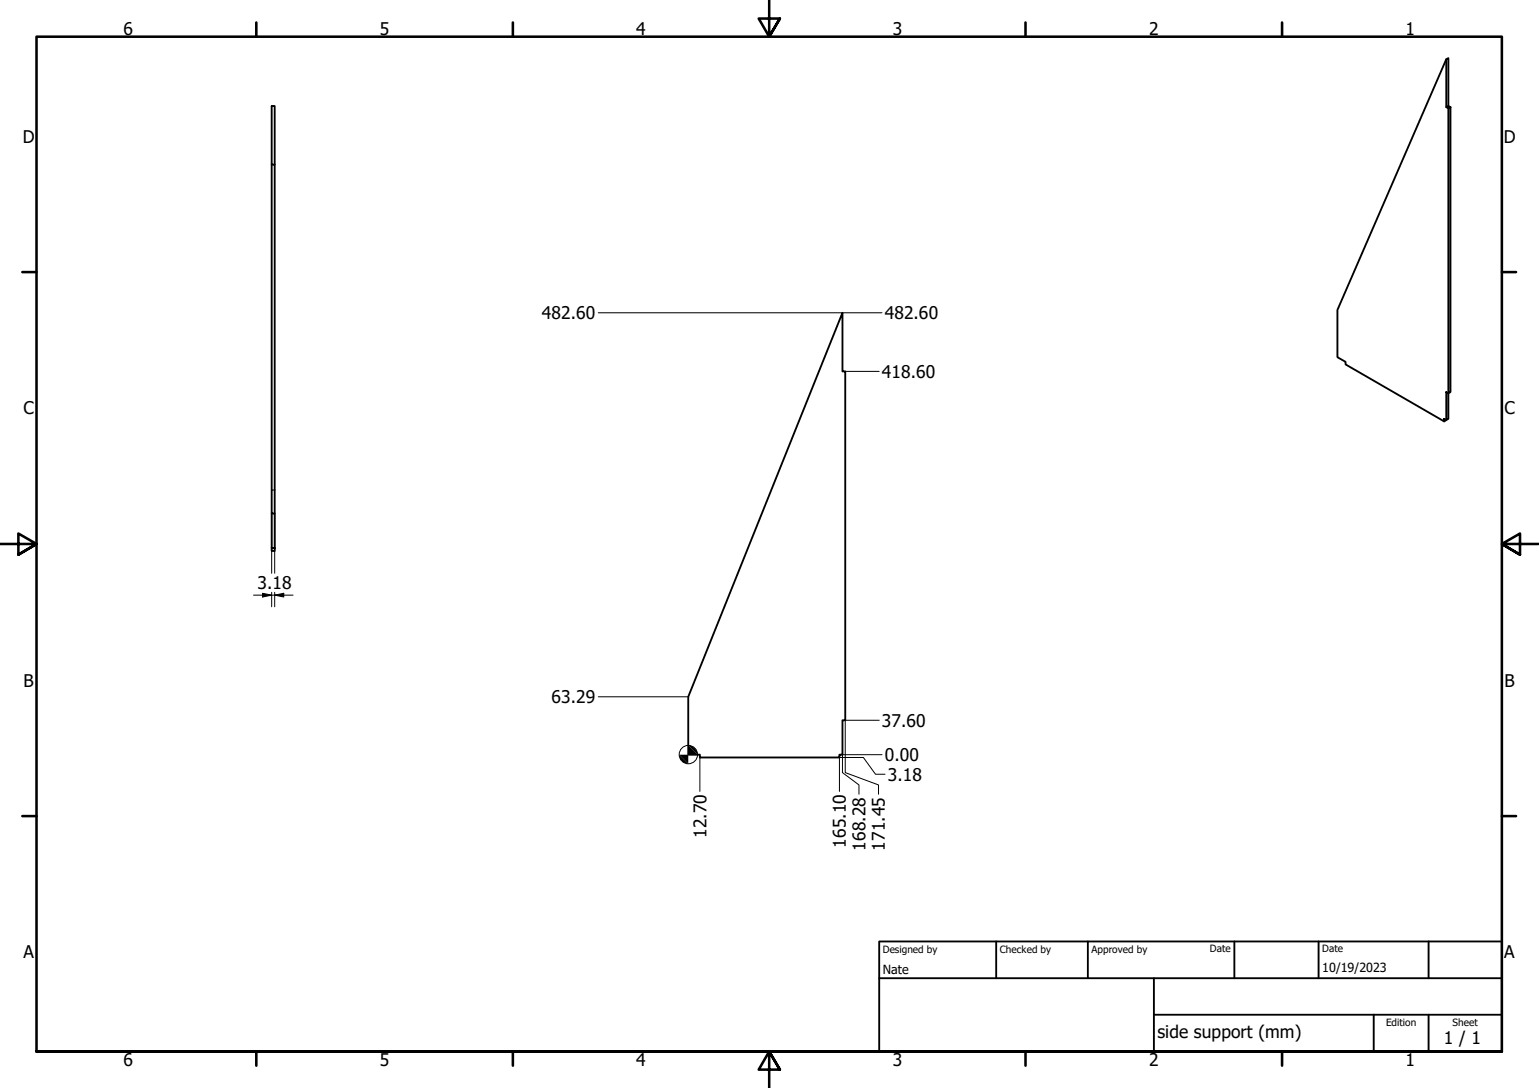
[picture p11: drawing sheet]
<svg xmlns="http://www.w3.org/2000/svg" width="420mm" height="297mm" viewBox="0 0 420 297" stroke-linecap="round" stroke-linejoin="round" font-family="sans-serif">
<!-- layer: Visible (ISO) -->
<path d="M394.8 16.2v13.1l.6-.4 .6 .4M394.8 29.3l.6 .3M395.4 29.6l.6-.3v77.7l-.6 .4zM395.4 28.9v-13l-.6 .3-29.7 68.4v12.9l2.2 1.3v.7l27 15.5M74.2 44.9v95.3h.8v9.4M75 44.9v-16h-.8v16h.8v95.3M230 85.4v16h.8v95.2h-.8v9.4h-.8v.8h-38.1v-.8h-3.2v-15.8zM394.3 114.3l.5 .4-.5 .3zM394.8 107l.6 .4v6.9l-.6 .4zM74.2 149.6h.8v.8h-.8zM74.2 140.2v9.4" fill="none" stroke="#000" stroke-width=".51"/>
<!-- layer: Hidden (ISO) -->
<path d="M74.2 133.8h.2M74.7 133.8h.3" fill="none" stroke="#000" stroke-width=".38"/>
<!-- layer: Border (ISO) -->
<g fill="none" stroke="#000" stroke-width=".7">
<path d="M70 6.1v3.9M140 6.1v3.9M210 0v10l-2.9-4.9h5.8l-2.9 4.9 2.9-4.9M280 6.1v3.9M350 6.1v3.9M6.1 74.3h3.9M410 74.3h3.9M0 148.5h10l-5-2.8v5.7l5-2.9-5 2.9M420 148.5h-10l5-2.8v5.7l-5-2.9 5 2.9M6.1 222.8h3.9M410 222.8h3.9M10 287.1v-277.1h400v277.1h-400h400"/>
<path d="M70 287.1v3.8M140 287.1v3.8M212.9 292l-2.9-4.9 2.9 4.9h-5.8l2.9-4.9v9.9M280 287.1v3.8M350 287.1v3.8"/>
</g>
<!-- layer: Title (ISO) -->
<path d="M240 257h170v30.1h-170zM272 257v10.1M297 257v10.1M337 257v10.1M360 257v10.1M390 257v10.1M240 267.1h170M315 277h95M315 267.1v20M375 277v10.1M390 277v10.1" fill="none" stroke="#000" stroke-width=".51"/>
<!-- layer: Dimension (ISO) -->
<g fill="none" stroke="#000" stroke-width=".27">
<path d="M163.3 85.4h77.5M230.8 101.4h9.2M74.2 140.2v16.3M75 140.2v16.3M69.2 162.5h10.8M71.7 162l2.5 .5-2.5 .5zM74.2 161.7v4M75 162.5l2.5-.5v1zM75 161.7v4M163.3 190.2h24.6M240 196.6h-9.2v14.3l9 3.4v2.5M191.1 206.8v9.3"/>
<path d="M240.8 206h-10.8v4.9l4.5 3.4v2.5M241.6 211.4h-2.6l-3.3-4.6h-6.5v9.3"/>
<circle cx="187.9" cy="206" r="2.51"/>
</g>
<g fill="#000">
<path d="M71.7 162l2.5 .5-2.5 .5z" fill-rule="evenodd"/>
<path d="M75 162.5l2.5-.5v1z" fill-rule="evenodd"/>
<path d="M185.4 206l2.5 2.5a2.49 2.49 0 0 1-2.5-2.5z" fill-rule="evenodd"/>
<path d="M187.9 203.5l2.5 2.5h-5l2.5 2.5z" fill-rule="evenodd"/>
<path d="M187.9 203.5a2.6 2.6 0 0 1 2.5 2.5z" fill-rule="evenodd"/>
</g>
<g font-size="4.8">
<text x="33.7" y="9.6">6</text>
<text x="103.7" y="9.6">5</text>
<text x="173.7" y="9.6">4</text>
<text x="243.7" y="9.6">3</text>
<text x="313.7" y="9.6">2</text>
<text x="383.7" y="9.6">1</text>
<text x="6.2" y="38.9">D</text>
<text x="410.5" y="38.9">D</text>
<text x="148" y="87.1">482.60</text>
<text x="241.6" y="87.1">482.60</text>
<text x="240.8" y="103.1">418.60</text>
<text x="6.4" y="113.1">C</text>
<text x="410.7" y="113.1">C</text>
<text x="70.3" y="160.9">3.18</text>
<text x="6.4" y="187.4">B</text>
<text x="150.6" y="191.9">63.29</text>
<text x="410.7" y="187.4">B</text>
<text x="240.8" y="198.4">37.60</text>
<text x="241.6" y="207.8">0.00</text>
<text x="242.4" y="213.2">3.18</text>
<text x="192.8" y="228.8" transform="rotate(-90 192.8 228.8)">12.70</text>
<text x="230.9" y="231.4" transform="rotate(-90 230.9 231.4)">165.10</text>
<text x="236.3" y="232.2" transform="rotate(-90 236.3 232.2)">168.28</text>
<text x="241.6" y="232.2" transform="rotate(-90 241.6 232.2)">171.45</text>
<text x="6.4" y="261.7">A</text>
<text x="410.7" y="261.7">A</text>
<text x="316" y="283.4">side support (mm)</text>
<text x="394.2" y="285">1 / 1</text>
<text x="33.7" y="290.9">6</text>
<text x="103.7" y="290.9">5</text>
<text x="173.7" y="290.9">4</text>
<text x="243.7" y="290.9">3</text>
<text x="313.7" y="290.9">2</text>
<text x="383.7" y="290.9">1</text>
</g>
<g font-size="3.4">
<text x="241" y="266">Nate</text>
<text x="361" y="265.5">10/19/2023</text>
</g>
<g font-size="2.7">
<text x="241" y="260.1">Designed by</text>
<text x="273" y="260.1">Checked by</text>
<text x="298" y="260.1">Approved by</text>
<text x="330.3" y="260">Date</text>
<text x="361" y="260">Date</text>
<text x="378.4" y="280.1">Edition</text>
<text x="396.6" y="280.1">Sheet</text>
</g>
</svg>
